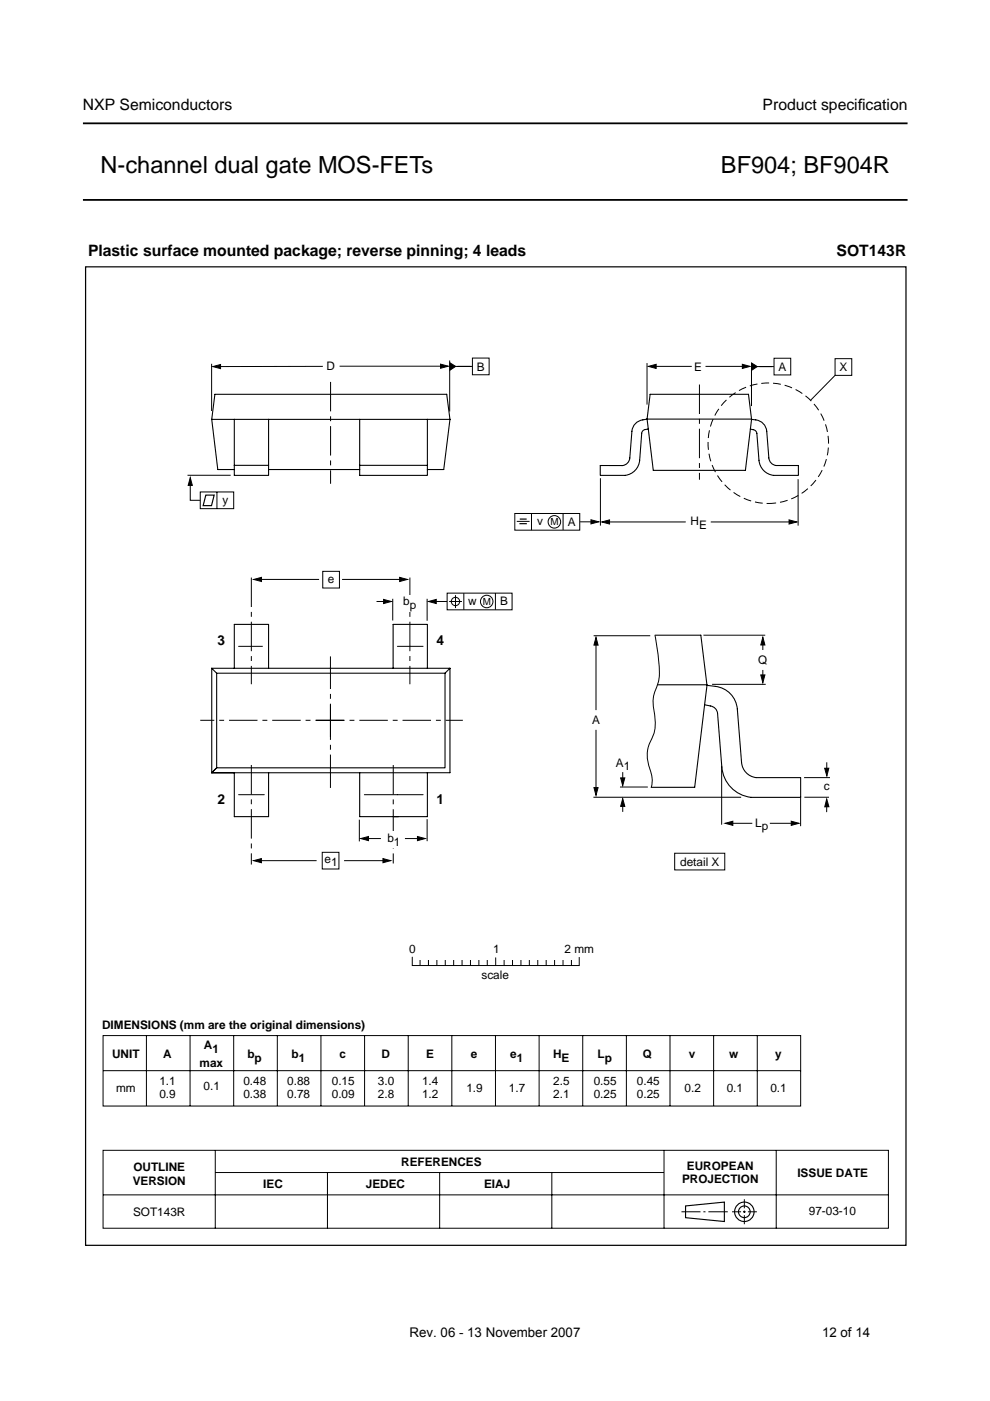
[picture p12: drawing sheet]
<svg xmlns="http://www.w3.org/2000/svg" width="210mm" height="297mm" viewBox="0 0 210 297" stroke-linecap="round" stroke-linejoin="round" font-family="sans-serif">
<path d="M17.6 26.2h174.8M17.6 42.4h174.8" fill="none" stroke="#000" stroke-width=".38"/>
<g fill="none" stroke="#000" stroke-width=".21">
<path d="M44.9 77.1v10M68.4 77.7h-22.3M72 77.6h22.2M95.3 76.4v10.8M96 77.7h4.1M100.2 75.9h3.5v3.6h-3.5zM137.2 77v8.8M138.2 77.7h8.5M149.6 77.7h8.6M159.3 77.6v8.5M159.9 77.7h4.2M164.1 76h3.6v3.5h-3.6z"/>
<path d="M177.1 76h3.5v3.6h-3.5zM177.1 79.6l-5.3 5.3M39.8 100.8h9.1M40.3 101.9v4.2h2.2M42.5 104.3h7v3.5h-7zM46 104.3v3.5M109.2 108.9h13.7v3.5h-13.7zM109.6 110.5h2.7M112.7 108.9v3.5M119.4 108.8v3.6M123 110.6h3M127.3 101.4v10"/>
<path d="M128.4 110.7h17M150.7 110.7h17.2M169.2 101.6v9.8M50.6 137h5M54.7 122.9h13M68.4 121.1h3.6v3.6h-3.6zM72.5 122.9h13M79.8 127.5h2.3M83.3 127v4.6M84.3 137h5.4M90.6 127v4.6M91.8 127.5h3"/>
<path d="M94.8 125.8h13.8v3.5h-13.8zM95.2 127.5h2.7M96.6 126.2v2.7M98.3 125.8v3.5M105 125.7v3.6M125.9 134.8h12M126.4 136.5v14.1M138.9 134.7v.2a42.6 42.6 0 0 1 .9 8.8l-.9 2.7a6.6 6.6 0 0 0-.3 4.1 8.7 8.7 0 0 1-.9 7.1 8.2 8.2 0 0 0 .3 6.2 5.3 5.3 0 0 1 .1 3.2M149.1 134.7h13.1M161.7 136.1v1.7M126.4 154.7v12.9M151 145.1h11.3"/>
<path d="M161.7 142v1.9M50.6 168.5h5.4M76.2 173.8v4.6M77.2 168.5h12.5M77.4 177.8h3.4M85.9 177.8h3.4M90.6 173.7v4.6M125.8 169h31.3M131.5 166.9h5.8M132 163.7v2.4M132 170.6v1.5M153 162.4v12.4"/>
<path d="M154.7 174.6h4.8M163.2 174.6h5.1M169.7 168.9v6.3M170.5 164.9h5.5M170.5 169h5.3M175.3 161.6v1.7M175.3 170.4v1.8M54.7 182.5h12.4M68.3 180.7h3.6v3.5h-3.6zM73 182.5h9M143 180.9h10.7v3.5h-10.7zM21.9 219.6h147.9v14.9h-147.9z"/>
<path d="M31 219.6v14.9M40.3 219.6v14.9M49.5 219.6v14.9M58.8 219.6v14.9M68 219.5v15M77.3 219.6v14.9M86.6 219.6v14.9M87.4 203v1.7h35.4v-1.7M89.1 203.6v1.1M90.8 203.6v1.1M92.6 203.6v1.1M94.4 203.6v1.1"/>
<path d="M95.8 219.6v14.9M96.2 203.6v1.1M98 203.6v1.1M99.8 203.6v1.1M101.5 203.6v1.1M103.3 203.6v1.1M105.1 219.6v14.9M105.1 203.1v1.6M106.9 203.6v1.1M108.7 203.6v1.1M110.5 203.6v1.1M112.2 203.6v1.1"/>
<path d="M114 203.6v1.1M114.3 219.6v14.9M115.8 203.6v1.1M117.6 203.6v1.1M119.4 203.6v1.1M121.2 203.6v1.1M123.6 219.6v14.9M132.8 219.6v14.9M142.1 219.6v14.9M151.3 219.6v14.9M160.6 219.6v14.9M21.9 227h147.9"/>
<path d="M21.9 243.9h166.5v16.5h-166.5zM21.9 253.3h166.5M45.6 243.9v16.5M45.7 248.6h95M69.4 248.6v11.8M93.2 248.6v11.8M117 248.6v11.8M140.8 243.9v16.5M144.5 256.9h4M149.1 256.9h.5M150.2 256.9h4.1M155.2 256.9h1.9"/>
<path d="M157.5 256.9h.6M157.8 254.3v1.9M157.8 256.7v.5M157.8 257.6v2M158.6 256.9h1.9M164.6 243.9v16.5"/>
<circle cx="117.5" cy="110.6" r="1.33"/>
<circle cx="96.6" cy="127.5" r=".89"/>
<circle cx="103.2" cy="127.5" r="1.33"/>
</g>
<g fill="none" stroke="#000" stroke-width=".24">
<path d="M145.4 255.7l8.2-.8v4.1l-8.2-.8z"/>
<circle cx="157.8" cy="256.9" r="2.06"/>
<circle cx="157.8" cy="256.9" r="1.24"/>
</g>
<path d="M18.1 56.6h174v207.4h-174z" fill="none" stroke="#000" stroke-width=".26"/>
<g fill="none" stroke="#000" stroke-width=".23">
<path d="M44.9 88.9l1.3 10.6h3.5M44.9 88.9l.7-5.3h49.1l.7 5.3M44.9 88.9h31.4M49.7 88.9v11.9h7.2v-1.3M49.7 98.7h7.2M56.9 99.5h19.4M56.9 88.9v10.6M76.3 88.9h14.3M76.3 88.9v11.9h14.3v-1.3M90.6 88.9v9.8h-14.3M90.6 88.9h4.8M90.6 88.9h.1"/>
<path d="M90.6 98.7v.8M95.4 88.9l-1.3 10.6h-3.5M137.2 88.9a3 3 0 0 0-3.2 2.5l-.5 5.7a1.75 1.75 0 0 1-1.5 1.6h-4.7v2.1h5.2a3.5 3.5 0 0 0 3.1-3.2l.5-5.7a1.12 1.12 0 0 1 1.4-.9M137.2 88.9l.6-5.3h20.9l.6 5.3M137.2 88.9h22.1M137.2 88.9l.3 2.1M159.3 88.9a2.89 2.89 0 0 1 3.3 2.5l.4 5.7a1.75 1.75 0 0 0 1.6 1.6h4.7v2.1h-5.3a3.5 3.5 0 0 1-3.1-3.2l-.4-5.7a1.14 1.14 0 0 0-1.4-.9M159.3 88.9l-1.3 10.8h-19.5l-1-8.7M138.9 134.7h9.7l1.3 10.6M44.9 141.7v22.1h4.8h-4.8l1-1M44.9 141.7l1 1v20.1h48.5v-20.1h-48.5M44.9 141.7h12"/>
<path d="M49.7 141.7v-9.3h7.2v9.3h26.4M83.3 141.7v-9.3h7.3v9.3h4.8M83.3 141.7h7.3M95.4 141.7v22.1h-4.8M95.4 141.7l-1 1M139.5 145.2h10.4M149.9 145.3a6.4 6.4 0 0 1 5.2 2.1 5.3 5.3 0 0 1 1.2 2.9l.9 11.4a3.5 3.5 0 0 0 3.1 3.2h9.5v4.2h-10.6a7 7 0 0 1-6.2-6.5l-.9-11.3a1.75 1.75 0 0 0-1.5-1.6l-1.2-.3M149.9 145.3l-2.6 21.6h-9.2M49.7 163.8h7.2v9.3h-7.2zM56.9 163.8h19.4M76.3 163.8h14.3v9.3h-14.3z"/>
</g>
<g fill="#000" stroke="#000" stroke-width=".21">
<path d="M45.1 77.7l1.7-.4v.9zM93.4 77.2l1.6 .4-1.6 .5zM95.4 76.9l1.2 .8-1.2 .8zM137.5 77.7l1.6-.5v.9zM157.4 77.2l1.6 .5-1.6 .4zM159.3 77l1.3 .7-1.3 .8zM40.3 101.3l.5 1.6h-.9zM125.3 110.2l1.6 .4-1.6 .5zM127.6 110.7l1.6-.5v.9zM167.3 110.2l1.6 .5-1.6 .4zM53.8 122.9l1.6-.5v.9zM81.3 127.1l1.7 .4-1.7 .5z"/>
<path d="M84.7 122.4l1.7 .5-1.7 .4zM90.9 127.5l1.6-.4v.9zM126.4 135.1l.4 1.7h-.9zM161.7 135.1l.5 1.7h-.9zM161.3 143.1h.9l-.5 1.6zM76.5 177.8l1.6-.4v.8zM88.5 177.4l1.7 .4-1.7 .4zM125.9 167h.9l-.4 1.6zM132 169.3l.5 1.7h-.9zM131.6 164.9h.9l-.5 1.7zM153.7 174.6l1.7-.5v.9zM167.8 174.1l1.6 .5-1.6 .4z"/>
<path d="M175.3 169.4l.4 1.6-.8 .1zM174.8 162.9h.9l-.4 1.6zM53.8 182.5l1.6-.5v.9zM81.2 182l1.6 .5-1.6 .4z"/>
</g>
<path d="M43.6 105h1.8l-.6 2.2h-1.7zM110.1 111h1.6M110.2 110.1h1.5" fill="none" stroke="#000" stroke-width=".25"/>
<circle cx="162.9" cy="94" r="12.8" fill="none" stroke="#000" stroke-width=".21" stroke-dasharray="1.7 .8" stroke-linecap="butt"/>
<path d="M70.1 81v21.6M148.3 81.5v20.2M53.3 122.5v22.6M86.9 122.5v22.6M53.3 162.2v21.1M83.4 162.2v20.9" fill="none" stroke="#000" stroke-width=".21" stroke-dasharray="6.2 1 1 1" stroke-linecap="butt"/>
<path d="M67 152.7h31.1M72.9 152.7h-30.4" fill="none" stroke="#000" stroke-width=".21" stroke-dasharray="6 1 1 1" stroke-linecap="butt"/>
<path d="M70.1 156.3v-17.1" fill="none" stroke="#000" stroke-width=".21" stroke-dasharray="7.1 1 1 1" stroke-linecap="butt"/>
<path d="M70.1 149.4v17.7" fill="none" stroke="#000" stroke-width=".21" stroke-dasharray="7.5 1 1 1" stroke-linecap="butt"/>
<g fill="#fff">
<path d="M81.6 176.1h3.5v3.6h-3.5z"/>
<path d="M85.2 126.2h3.6v3.5h-3.6z"/>
</g>
<g font-size="5">
<text x="21.3" y="36.6">N-channel dual gate MOS-FETs</text>
<text x="152.9" y="36.6">BF904; BF904R</text>
</g>
<g font-size="3.3">
<text x="17.6" y="23.4">NXP Semiconductors</text>
<text x="161.7" y="23.4">Product specif</text>
<text x="181.9" y="23.4">ication</text>
<text x="18.7" y="54.2">Plastic surface mounted package; reverse pinning; 4 leads</text>
<text x="177.4" y="54.2">SOT143R</text>
</g>
<g font-size="2.9">
<text x="46.1" y="136.8">3</text>
<text x="92.5" y="136.8">4</text>
<text x="46.1" y="170.5">2</text>
<text x="92.5" y="170.5">1</text>
</g>
<g font-size="2.8">
<text x="86.8" y="283.4">Rev. 06 - 13 November 2007</text>
<text x="174.3" y="283.4">12 of 14</text>
</g>
<g font-size="2.5">
<text x="69.3" y="78.5">D</text>
<text x="101.1" y="78.6">B</text>
<text x="147.2" y="78.6">E</text>
<text x="165.1" y="78.6">A</text>
<text x="178" y="78.7">X</text>
<text x="47.2" y="106.8">y</text>
<text x="113.9" y="111.4">v</text>
<text x="120.4" y="111.4">A</text>
<text x="146.4" y="111.3">H</text>
<text x="148.2" y="112.1">E</text>
<text x="69.5" y="123.6">e</text>
<text x="85.5" y="128.2">b</text>
<text x="86.9" y="129">p</text>
<text x="99.2" y="128.3">w</text>
<text x="106.1" y="128.3">B</text>
<text x="160.7" y="140.8">Q</text>
<text x="125.5" y="153.4">A</text>
<text x="130.6" y="162.7">A</text>
<text x="132.2" y="163.3">1</text>
<text x="174.7" y="167.6">c</text>
<text x="82.1" y="178.4">b</text>
<text x="83.5" y="179.3">1</text>
<text x="160.1" y="175.3">Lp</text>
<text x="68.8" y="182.9">e1</text>
<text x="144.2" y="183.6">detail X</text>
<text x="86.7" y="202">0</text>
<text x="104.6" y="202">1</text>
<text x="119.7" y="202">2 mm</text>
<text x="102.1" y="207.5">scale</text>
<text x="21.6" y="218.2">DIMENSIONS (mm are the original dimensions)</text>
<text x="23.8" y="224.3">UNIT</text>
<text x="34.6" y="224.3">A</text>
<text x="42.3" y="226.2">max</text>
<text x="43.2" y="222.5">A</text>
<text x="45" y="223.3">1</text>
<text x="52.4" y="224.3">b</text>
<text x="54" y="225.2">p</text>
<text x="61.8" y="224.3">b</text>
<text x="63.3" y="225.2">1</text>
<text x="72" y="224.3">c</text>
<text x="80.9" y="224.3">D</text>
<text x="90.3" y="224.3">E</text>
<text x="99.8" y="224.3">e</text>
<text x="108.2" y="224.3">e</text>
<text x="109.6" y="225.2">1</text>
<text x="117.2" y="224.3">H</text>
<text x="119.1" y="225.2">E</text>
<text x="126.7" y="224.3">L</text>
<text x="128.2" y="225.2">p</text>
<text x="136.3" y="224.3">Q</text>
<text x="146" y="224.3">v</text>
<text x="154.6" y="224.3">w</text>
<text x="164.4" y="224.3">y</text>
<text x="24.6" y="231.4">mm</text>
<text x="33.8" y="230">1.1</text>
<text x="33.8" y="232.9">0.9</text>
<text x="43.2" y="231.2">0.1</text>
<text x="51.6" y="230">0.48</text>
<text x="51.6" y="232.9">0.38</text>
<text x="60.9" y="230">0.88</text>
<text x="60.9" y="232.9">0.78</text>
<text x="70.3" y="230">0.15</text>
<text x="70.3" y="232.9">0.09</text>
<text x="80.1" y="230">3.0</text>
<text x="80.1" y="232.9">2.8</text>
<text x="89.5" y="230">1.4</text>
<text x="89.5" y="232.9">1.2</text>
<text x="98.9" y="231.5">1.9</text>
<text x="107.9" y="231.5">1.7</text>
<text x="117.3" y="230">2.5</text>
<text x="117.3" y="232.9">2.1</text>
<text x="125.9" y="230">0.55</text>
<text x="125.9" y="232.9">0.25</text>
<text x="135" y="230">0.45</text>
<text x="135" y="232.9">0.25</text>
<text x="145.1" y="231.5">0.2</text>
<text x="154.1" y="231.5">0.1</text>
<text x="163.3" y="231.5">0.1</text>
<text x="28.1" y="251.2">VERSION</text>
<text x="28.3" y="248.3">OUTLINE</text>
<text x="55.8" y="252">IEC</text>
<text x="77.6" y="252">JEDEC</text>
<text x="85.1" y="247.2">REFERENCES</text>
<text x="102.6" y="252">EIAJ</text>
<text x="144.6" y="250.9">PROJECTION</text>
<text x="145.6" y="248">EUROPEAN</text>
<text x="169.1" y="249.5">ISSUE DATE</text>
<text x="28.2" y="257.8">SOT143R</text>
<text x="171.5" y="257.7">97-03-10</text>
</g>
<g font-size="2.1">
<text x="116.7" y="111.4">M</text>
<text x="102.4" y="128.3">M</text>
</g>
</svg>
